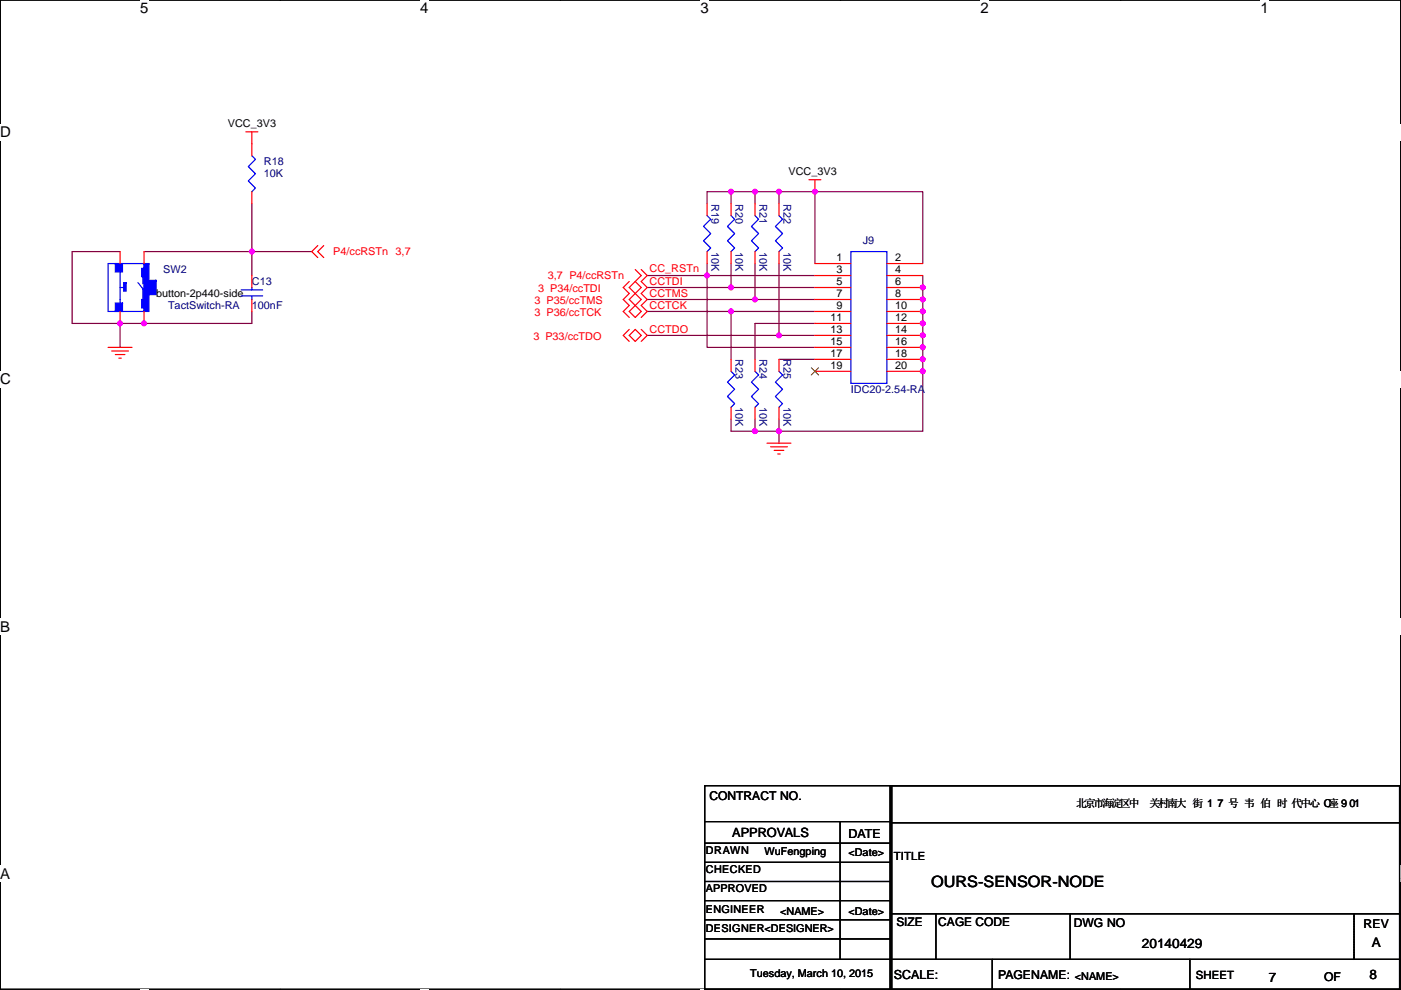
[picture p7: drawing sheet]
<svg xmlns="http://www.w3.org/2000/svg" width="297mm" height="210mm" viewBox="0 0 297 210" stroke-linecap="round" stroke-linejoin="round" font-family="sans-serif">
<path d="M.1 0h296.9v209.8h-296.9z" fill="none" stroke="#000" stroke-width=".25"/>
<g fill="#fff">
<path d="M29.7 0h1.8v3.5h-1.8z"/>
<path d="M29.7 209.8l1.8 .1z"/>
</g>
<path d="M59.4 0h.1M59.4 209.8h.1" fill="none" stroke="#000" stroke-width=".25"/>
<g fill="#fff">
<path d="M89.1 0h1.8v3.5h-1.8z"/>
<path d="M89.1 209.8l1.8 .1z"/>
</g>
<path d="M118.8 0h.1M118.8 209.8h.1" fill="none" stroke="#000" stroke-width=".25"/>
<g fill="#fff">
<path d="M148.5 0h1.8v3.5h-1.8z"/>
<path d="M148.5 209.8l1.8 .1z"/>
</g>
<path d="M178.2 0h.1M178.2 209.8h.1" fill="none" stroke="#000" stroke-width=".25"/>
<g fill="#fff">
<path d="M207.9 0h1.7v3.5h-1.7z"/>
<path d="M207.9 209.8l1.7 .1z"/>
</g>
<path d="M237.6 0h.1M237.6 209.8h.1" fill="none" stroke="#000" stroke-width=".25"/>
<g fill="#fff">
<path d="M267.3 0h1.7v3.5h-1.7z"/>
<path d="M267.3 209.8l1.7 .1z"/>
<path d="M.1 26.2h2.2v3.6h-2.2z"/>
<path d="M297 26.2v3.6z"/>
<path d="M.1 78.7h2.2v3.5h-2.2z"/>
<path d="M297 78.7v3.5z"/>
</g>
<path d="M.1 52.5h.1M297 52.5h.1" fill="none" stroke="#000" stroke-width=".25"/>
<g fill="#fff">
<path d="M.1 131.1h2.1v3.6h-2.1z"/>
<path d="M297 131.1v3.6z"/>
</g>
<path d="M.1 104.9h.1M297 104.9h.1" fill="none" stroke="#000" stroke-width=".25"/>
<g fill="#fff">
<path d="M0 183.6h2.2v3.5h-2.2z"/>
<path d="M297 183.6v3.5z"/>
</g>
<g fill="none" stroke="#000" stroke-width=".25">
<path d="M.1 157.4h.1M297 157.4h.1M149.4 166.6h39.6v43.2h-39.6zM149.4 174.3h39.4M149.4 178.8h39.4M178.1 174.3v29.2M188.8 166.6h107.9v43.2h-107.9zM188.8 166.6h.2v43.2h-.2zM189 174.5h108M296.7 166.6h-107.9v43.2M297 174.5h.1M149.4 182.9h39.4"/>
<path d="M149.4 187h39.4M149.4 191h39.4M149.4 195.1h39.4M149.4 199.2h39.4M188.8 193.8h107.9M198.4 193.8v9.7M226.9 193.8v9.7M287.1 193.8v9.7M149.4 203.5h147.3M188.8 209.8h.1M210.4 209.8h.1M210.4 203.5v6.3"/>
<path d="M252.3 209.8h.1M252.3 203.5v6.3"/>
</g>
<g fill="none" stroke="#800040" stroke-width=".25">
<path d="M25.5 53.4h-10.2v15.2h10.2M30.5 53.4h35.6M53.4 43.2v15.2M137.2 58.4h12.7M149.9 58.4h22.9M149.9 58.4v15.3h22.9M149.9 55.9v2.5M155 40.7h5.1M155 40.7h-5.1v2.5M155 40.7v2.5M155 55.9v5.1M160.1 40.7h5.1"/>
<path d="M160.1 40.7v2.5M160.1 55.9v7.6M165.2 40.7v2.5M165.2 55.9v15.2M165.2 40.7h7.6M172.8 40.7h22.8v15.2M172.8 40.7v15.2M195.6 58.4v33.1h-30.4M25.5 68.6v5.1M53.4 66.1v2.5h-27.9M137.2 63.5h22.9M137.2 71.1h28"/>
<path d="M137.2 61h17.8M137.2 66.1h17.8M155 66.1h17.8M155 61h17.8M155 66.1v10.1M160.1 63.5h12.7M165.2 76.2h7.6M165.2 71.1h7.6M172.8 68.6h-12.7v7.6M155 88.9v2.6h5.1M160.1 91.5h5.1M160.1 88.9v2.6"/>
<path d="M165.2 88.9v2.6M165.2 91.5v2.5"/>
</g>
<g fill="#f0f" stroke="#f0f" stroke-width=".25">
<circle cx="53.4" cy="53.3" r=".5"/>
<circle cx="30.5" cy="68.6" r=".5"/>
<circle cx="25.4" cy="68.6" r=".5"/>
<circle cx="195.6" cy="61" r=".5"/>
<circle cx="195.6" cy="66" r=".5"/>
<circle cx="195.6" cy="63.5" r=".5"/>
<circle cx="195.6" cy="68.6" r=".5"/>
<circle cx="195.6" cy="73.7" r=".5"/>
<circle cx="195.6" cy="71.1" r=".5"/>
<circle cx="195.6" cy="78.7" r=".5"/>
<circle cx="195.6" cy="76.2" r=".5"/>
<circle cx="172.8" cy="40.6" r=".5"/>
<circle cx="149.9" cy="58.4" r=".5"/>
<circle cx="160.1" cy="40.6" r=".5"/>
<circle cx="155" cy="40.6" r=".5"/>
<circle cx="165.1" cy="40.6" r=".5"/>
<circle cx="155" cy="61" r=".5"/>
<circle cx="165.1" cy="71.1" r=".5"/>
<circle cx="160.1" cy="63.5" r=".5"/>
<circle cx="155" cy="66" r=".5"/>
<circle cx="165.1" cy="91.4" r=".5"/>
<circle cx="160.1" cy="91.4" r=".5"/>
</g>
<g fill="none" stroke="#f00" stroke-width=".25">
<path d="M52.1 28h2.6M53.4 28v5M171.5 38.1h2.6M172.8 38.1v2.6M25.5 53.4v2.5M30.5 53.4v2.5M53.4 40.7v2.5M53.4 58.4v2.6M67.4 52.1l-1.3 1.3 1.3 1.2M68.6 52.1l-1.2 1.3 1.2 1.2M133.4 59.7l-1.3 1.3 1.3 1.3-1.3 1.2 1.3 1.3-1.3 1.3 1.3 1.2M134.7 59.7l1.3 1.3-1.3 1.3"/>
<path d="M134.7 57.2l1.3 1.2-1.3 1.3M134.7 59.7l-1.3 1.3 1.3 1.3M136 57.2l1.2 1.2-1.2 1.3 1.2 1.3-1.2 1.3 1.2 1.2-1.2 1.3 1.2 1.3-1.2 1.2M149.9 43.2v2.5M149.9 53.4v2.5M155 43.2v2.5M155 53.4v2.5M160.1 43.2v2.5M160.1 53.4v2.5M165.2 43.2v2.5M165.2 53.4v2.5M172.8 55.9h7.6"/>
<path d="M172.8 58.4h7.6M188 55.9h7.6M188 58.4h7.6M22.9 73.7h5.1M23.7 74.4h3.5M24.4 75.2h2.1M25.2 76h.5M25.5 66.1v2.5M30.5 66.1v2.5M53.4 63.5v2.6M133.4 69.9l-1.3 1.2 1.3 1.3M133.4 71.1l1.3-1.2 1.3 1.2-1.3 1.3z"/>
<path d="M134.7 64.8l1.3 1.3-1.3 1.2-1.3-1.2zM134.7 62.3l1.3 1.2-1.3 1.3M134.7 62.3l-1.3 1.2 1.3 1.3M136 69.9l1.2 1.2-1.2 1.3M155 76.2v2.6M160.1 76.2v2.6M165.2 76.2v2.6M172.8 61h7.6M172.8 63.5h7.6M172.8 66.1h7.6M172.8 68.6h7.6M172.8 71.1h7.6"/>
<path d="M172.8 73.7h7.6M172.8 76.2h7.6M172.8 78.8h7.6M188 61h7.6M188 63.5h7.6M188 66.1h7.6M188 68.6h7.6M188 71.1h7.6M188 73.7h7.6M188 76.2h7.6M188 78.8h7.6M155 86.4v2.5"/>
<path d="M160.1 86.4v2.5M162.6 94h5.1M163.4 94.8h3.5M164.1 95.5h2.1M164.9 96.3h.5M165.2 86.4v2.5"/>
</g>
<path d="M287.1 193.8v9.7M287.1 203.5h.1" fill="none" stroke="#000" stroke-width=".25" stroke-dasharray="0 .5"/>
<g fill="none" stroke="#00f" stroke-width=".25">
<path d="M53.4 33l.8 .8-1.6 1.5 1.6 1.6-1.6 1.5 1.6 1.5-.8 .8M22.9 55.9h7.6v10.2h-7.6zM25.5 57.7v6.6M29.3 60l1 1.2v2.3M30.3 58.7v1.5M149.9 45.7l.8 .8-1.5 1.5 1.5 1.6-1.5 1.5 1.5 1.5-.8 .8M155 45.7l.8 .8-1.6 1.5 1.6 1.6-1.6 1.5 1.6 1.5-.8 .8M160.1 45.7l.7 .8-1.5 1.5 1.5 1.6-1.5 1.5 1.5 1.5-.7 .8M165.2 45.7l.7 .8-1.5 1.5 1.5 1.6-1.5 1.5 1.5 1.5-.7 .8M180.4 53.4h7.6v27.9h-7.6zM25.5 61h.7M51.1 62.8h4.6"/>
<path d="M51.1 61.5h4.6M53.4 61v.5M53.4 62.8v.7M155 78.8l.8 .7-1.6 1.5 1.6 1.6-1.6 1.5 1.6 1.5-.8 .8M160.1 78.8l.7 .7-1.5 1.5 1.5 1.6-1.5 1.5 1.5 1.5-.7 .8M165.2 78.8l.7 .7-1.5 1.5 1.5 1.6-1.5 1.5 1.5 1.5-.7 .8"/>
</g>
<g fill="#00f" stroke="#00f" stroke-width=".25">
<path d="M24.4 64.3v1.8h1.6v-1.8z" fill-rule="evenodd"/>
<path d="M24.4 55.9v1.8h1.6v-1.8z" fill-rule="evenodd"/>
<path d="M26.2 60v1.7h.5v-1.7z" fill-rule="evenodd"/>
<path d="M30 63.5v1.8h1.3v-1.8z" fill-rule="evenodd"/>
<path d="M30 56.9v1.8h1.3v-1.8z" fill-rule="evenodd"/>
<path d="M31.6 59.5v3h1.5v-3z" fill-rule="evenodd"/>
<path d="M30.5 55.9v10.2h1.1v-10.2z" fill-rule="evenodd"/>
</g>
<path d="M172 78l1.6 1.5M173.5 78l-1.5 1.5" fill="none" stroke="#804000" stroke-width=".21"/>
<text font-size="3.3" x="197.4" y="188.2">OURS-SENSOR-NODE</text>
<g font-size="3.2">
<text x="29.7" y="2.8">5</text>
<text x="89.1" y="2.8">4</text>
<text x="148.5" y="2.8">3</text>
<text x="207.9" y="2.8">2</text>
<text x="267.3" y="2.8">1</text>
<text x=".1" y="29.1">D</text>
<text x=".1" y="81.5">C</text>
<text x=".1" y="134">B</text>
<text x=".1" y="186.4">A</text>
<text x="297" y="186.4">A</text>
</g>
<g font-size="2.8">
<text x="242.1" y="201.1">20140429</text>
<text x="290.9" y="200.9">A</text>
<text x="269" y="208.3">7</text>
<text x="290.4" y="207.8">8</text>
</g>
<text font-size="2.7" x="155.3" y="177.5">APPROVALS</text>
<g font-size="2.6">
<text x="150.4" y="169.7">CONTRACT NO.</text>
<text x="179.9" y="177.7">DATE</text>
<text x="227.6" y="196.6">DWG NO</text>
<text x="289.1" y="196.9">REV</text>
<text x="189.5" y="207.6">SCALE:</text>
<text x="211.6" y="207.6">PAGENAME:</text>
<text x="280.7" y="208.1">OF</text>
</g>
<g font-size="2.5">
<text x="190.1" y="196.3">SIZE</text>
<text x="198.9" y="196.3">CAGE CODE</text>
</g>
<g font-size="2.4">
<text x="189.5" y="182.5">TITLE</text>
<text x="253.6" y="207.7">SHEET</text>
</g>
<g font-size="2.3">
<text x="48.3" y="27">VCC_3V3</text>
<text x="167.2" y="37.1">VCC_3V3</text>
<text x="177.4" y="55.4">1</text>
<text x="177.4" y="57.9">3</text>
<text x="189.8" y="55.4">2</text>
<text x="189.8" y="57.9">4</text>
<text x="33.1" y="63">button-2p440-side</text>
<text x="177.4" y="60.5">5</text>
<text x="177.4" y="63">7</text>
<text x="177.4" y="65.5">9</text>
<text x="189.8" y="60.5">6</text>
<text x="189.8" y="63">8</text>
<text x="189.8" y="65.5">10</text>
<text x="176.1" y="68.1">11</text>
<text x="176.1" y="70.6">13</text>
<text x="189.8" y="68.1">12</text>
<text x="189.8" y="70.6">14</text>
<text x="176.1" y="73.2">15</text>
<text x="176.1" y="75.7">17</text>
<text x="189.8" y="73.2">16</text>
<text x="189.8" y="75.7">18</text>
<text x="176.1" y="78.2">19</text>
<text x="189.8" y="78.2">20</text>
<text x="228.2" y="171.2">北京市海淀区中</text>
<text x="243.7" y="171.2">关村南大 街 1 7 号 韦 伯 时 代中心 C座 9 01</text>
<text x="149.7" y="181.1">DRAWN</text>
<text x="149.7" y="185.2">CHECKED</text>
<text x="162.1" y="181.4">WuFengping</text>
<text x="179.9" y="181.7">&lt;Date&gt;</text>
<text x="149.7" y="189.3">APPROVED</text>
<text x="149.7" y="193.6">ENGINEER</text>
<text x="149.7" y="197.7">DESIGNER&lt;DESIGNER&gt;</text>
<text x="165.4" y="194.1">&lt;NAME&gt;</text>
<text x="179.9" y="194.1">&lt;Date&gt;</text>
<text x="159.1" y="207.3">Tuesday, March 10, 2015</text>
<text x="227.9" y="207.8">&lt;NAME&gt;</text>
</g>
<g font-size="2.3" fill="#000080">
<text x="55.9" y="35.1">R18</text>
<text x="55.9" y="37.6">10K</text>
<text x="150.9" y="43.2" transform="rotate(90 150.9 43.2)">R19</text>
<text x="155.9" y="43.2" transform="rotate(90 155.9 43.2)">R20</text>
<text x="161" y="43.2" transform="rotate(90 161 43.2)">R21</text>
<text x="166.1" y="43.2" transform="rotate(90 166.1 43.2)">R22</text>
<text x="150.9" y="53.4" transform="rotate(90 150.9 53.4)">10K</text>
<text x="155.9" y="53.4" transform="rotate(90 155.9 53.4)">10K</text>
<text x="161" y="53.4" transform="rotate(90 161 53.4)">10K</text>
<text x="166.1" y="53.4" transform="rotate(90 166.1 53.4)">10K</text>
<text x="182.9" y="51.9">J9</text>
<text x="34.6" y="58">SW2</text>
<text x="35.6" y="65.6">TactSwitch-RA</text>
<text x="53.4" y="60.5">C13</text>
<text x="53.4" y="65.6">100nF</text>
<text x="155.9" y="76.2" transform="rotate(90 155.9 76.2)">R23</text>
<text x="161" y="76.2" transform="rotate(90 161 76.2)">R24</text>
<text x="166.1" y="76.2" transform="rotate(90 166.1 76.2)">R25</text>
<text x="180.4" y="83.4">IDC20-2.54-RA</text>
<text x="155.9" y="86.4" transform="rotate(90 155.9 86.4)">10K</text>
<text x="161" y="86.4" transform="rotate(90 161 86.4)">10K</text>
<text x="166.1" y="86.4" transform="rotate(90 166.1 86.4)">10K</text>
</g>
<g font-size="2.3" fill="#f00">
<text x="70.7" y="54.1">P4/ccRSTn 3,7</text>
<text x="116.1" y="59.2">3,7 P4/ccRSTn</text>
<text x="137.7" y="57.7">CC_RSTn</text>
<text x="113.3" y="64.6">3 P35/ccTMS</text>
<text x="114.1" y="62">3 P34/ccTDI</text>
<text x="137.7" y="60.5">CCTDI</text>
<text x="137.7" y="63">CCTMS</text>
<text x="137.7" y="65.6">CCTCK</text>
<text x="113.3" y="67.1">3 P36/ccTCK</text>
<text x="137.7" y="70.6">CCTDO</text>
<text x="113.1" y="72.2">3 P33/ccTDO</text>
</g>
</svg>
